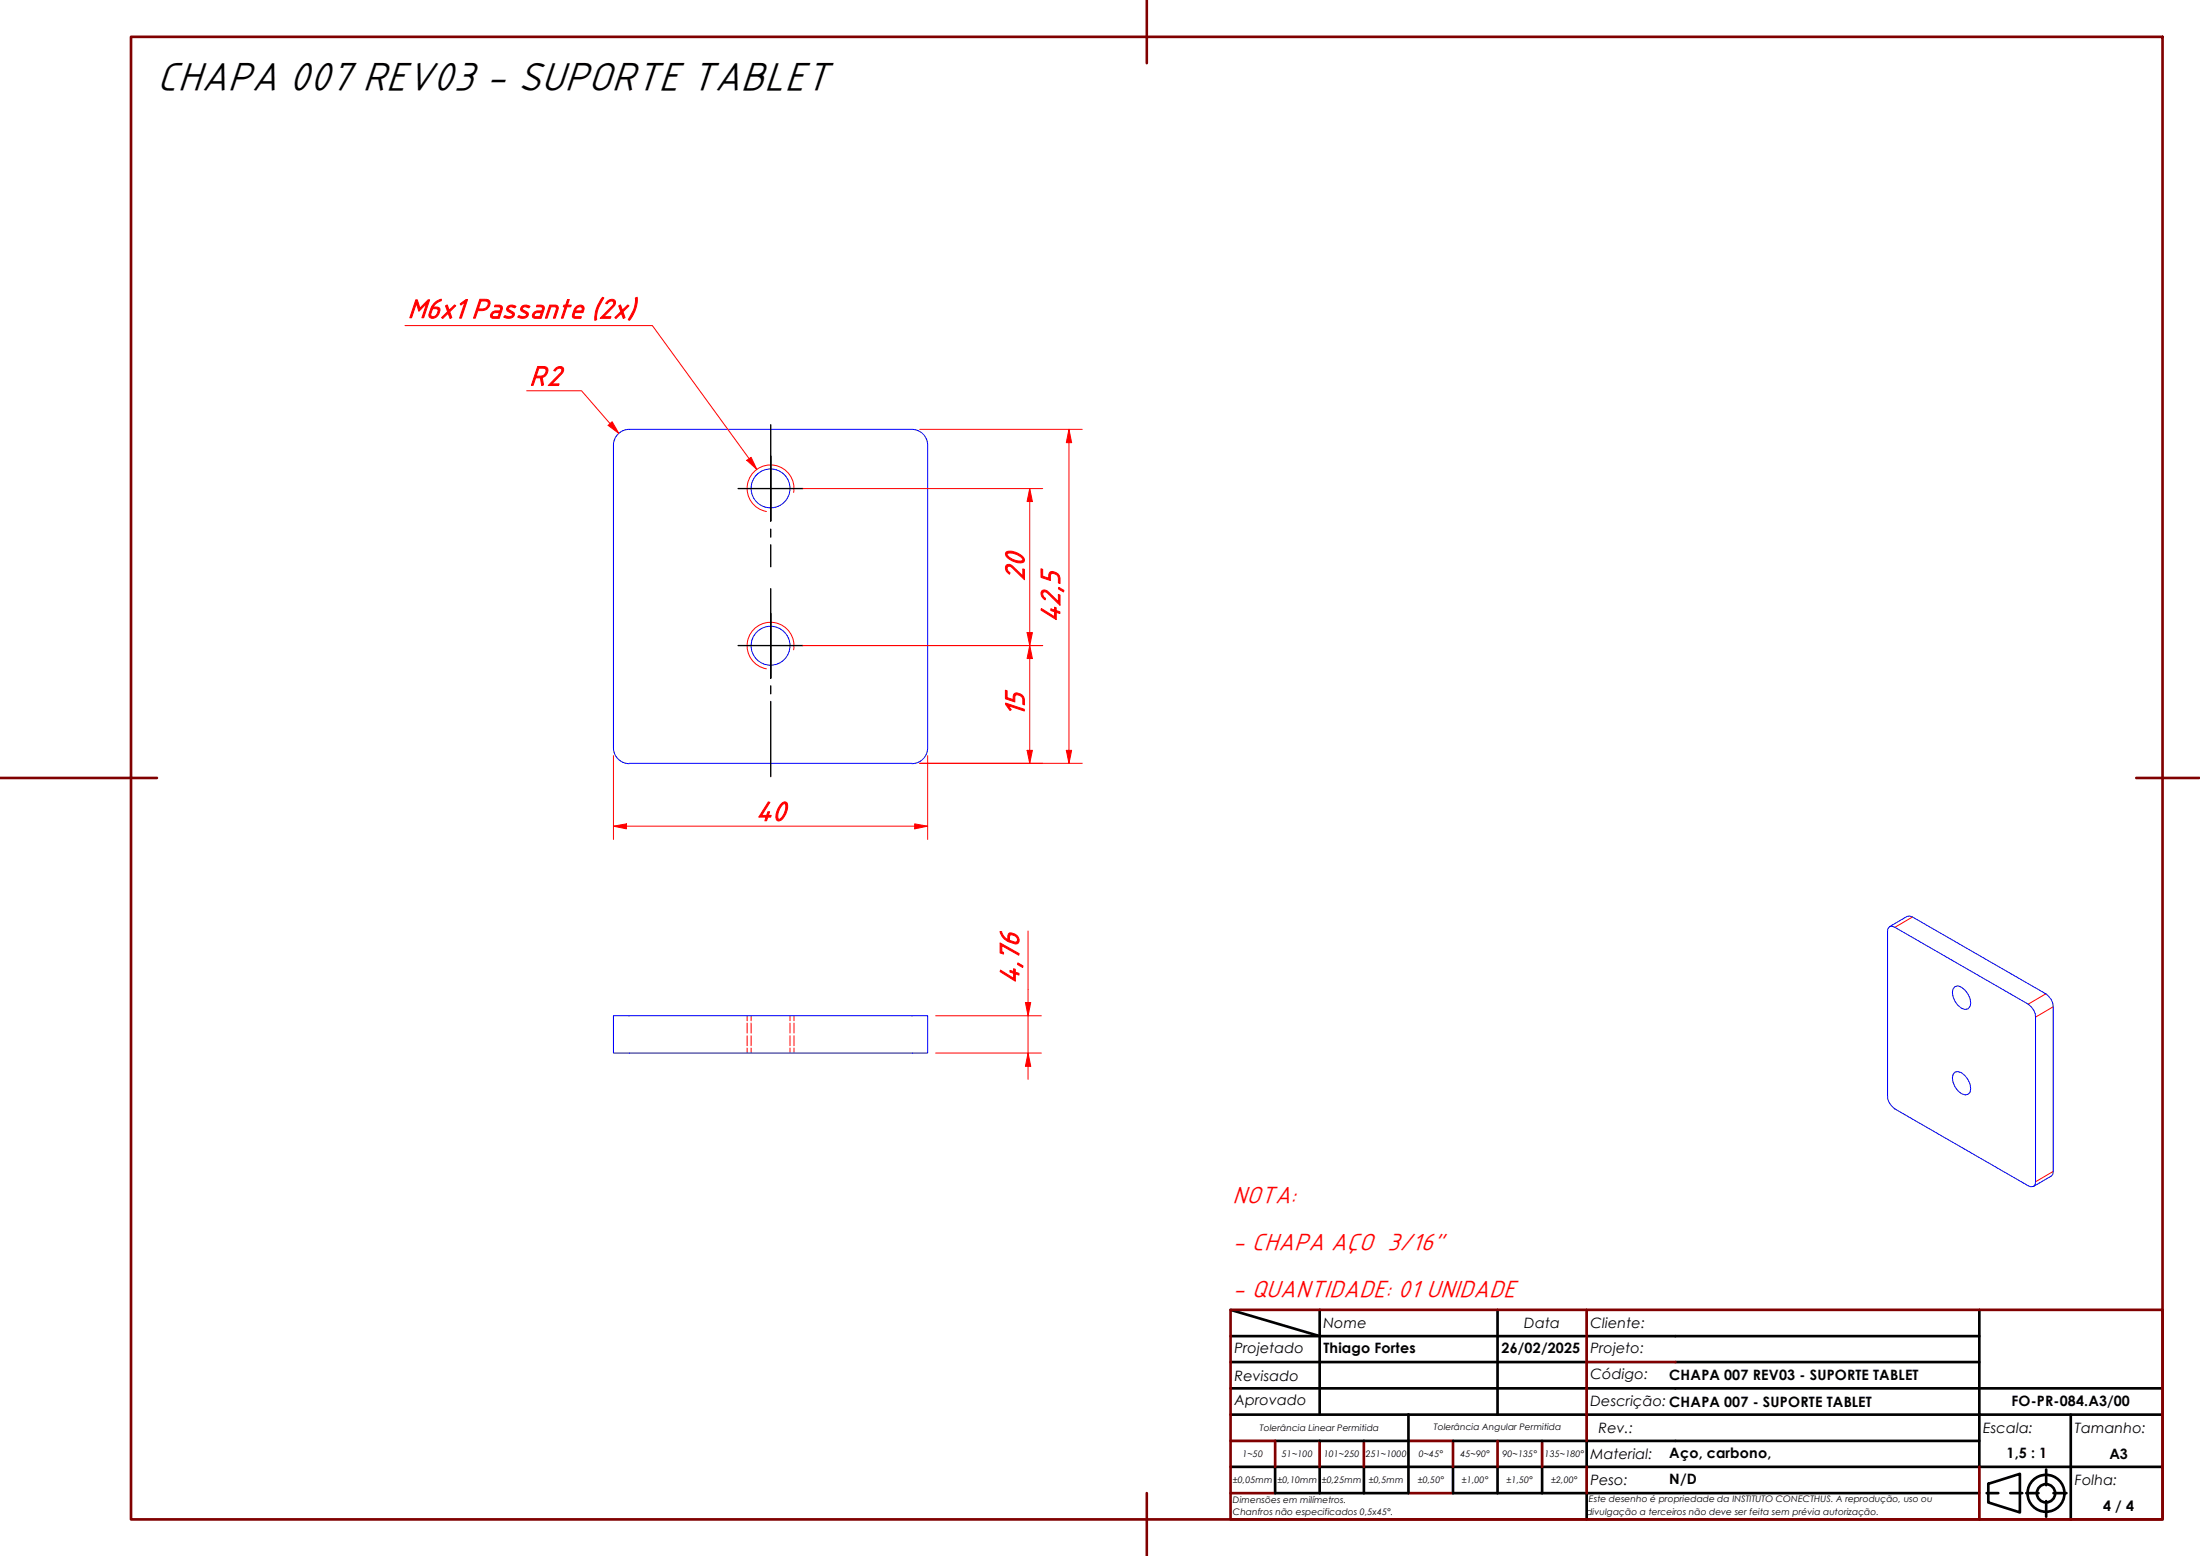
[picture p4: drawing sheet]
<svg xmlns="http://www.w3.org/2000/svg" width="420mm" height="297mm" viewBox="0 0 420 297" stroke-linecap="round" stroke-linejoin="round" font-family="sans-serif">
<!-- layer: Visible ABNT -->
<g fill="none" stroke="#00f" stroke-width=".19">
<path d="M117.2 85v57.7M120.1 82h54.1M120.2 82a3 3 0 0 0-3 3M174.1 82a3 3 0 0 1 3.1 3M177.2 85v57.7M117.2 142.8a3 3 0 0 0 3 3M120.1 145.7h54.1M177.2 142.8a3 3 0 0 1-3.1 3M360.9 176.9l.5-.1 .5 .2 25.4 14.7a3 3 0 0 1 1.4 2.5v31.4v.5l-.3 .4-.5 .1-.6-.2-25.4-14.7a3 3 0 0 1-1.4-2.5v-31.4l.1-.5zM360.9 176.9l3.3-2h.5l.6 .2 25.4 14.6a3 3 0 0 1 1.4 2.5v31.4l-.1 .6-.3 .3-3.3 2M117.2 193.9h60v7.1h-60zM373.4 188.3l.6-.1a3.5 3.5 0 0 1 2.2 3.9l-.3 .5a2.18 2.18 0 0 1-2.5-1.4 2.2 2.2 0 0 1 0-2.9z"/>
<path d="M373.4 204.6a2.22 2.22 0 0 1 2.5 1.5l.3 .8 .2 .9-.2 .7-.3 .4a2.18 2.18 0 0 1-2.5-1.4 2.2 2.2 0 0 1 0-2.9z"/>
<circle cx="147.2" cy="93.2" r="3.7"/>
<circle cx="147.2" cy="123.3" r="3.7"/>
</g>
<!-- layer: Visible Narrow ABNT -->
<path d="M151.6 94a4.5 4.5 0 0 0-3.7-5.2 4.5 4.5 0 0 0-5.1 3.7 4.5 4.5 0 0 0 3.6 5.1M151.6 124a4.5 4.5 0 0 0-3.7-5.1 4.5 4.5 0 0 0-5.1 3.6 4.5 4.5 0 0 0 3.6 5.2M365.3 175.1l-3.4 1.9M390.7 189.7l-3.4 2M392.1 192.2l-3.4 2M392.1 223.6l-3.4 2" fill="none" stroke="#f00" stroke-width=".19"/>
<!-- layer: Hidden ABNT -->
<g fill="none" stroke="#f00" stroke-width=".19">
<path d="M142.7 193.9v1M142.7 195.3v1.9M142.7 197.7v1.9M143.4 193.9v1M143.4 195.3v1.9M143.4 197.7v1.9M150.9 193.9v1M150.9 195.3v1.9M150.9 197.7v1.9M151.6 193.9v1M151.6 195.3v1.9M151.6 197.7v1.9"/>
<path d="M142.7 200.1v.9M143.4 200.1v.9M150.9 200.1v.9M151.6 200.1v.9"/>
</g>
<!-- layer: Borda A3/A4 (ABNT) -->
<g fill="none" stroke="#800000" stroke-width=".51">
<path d="M25 7h388v283.1h-388zM219 0v12.1M0 148.5h30M408 148.5h12M235 250h178v40.1h-178zM303 250v25.1M235 275.1h8.5v4.9M252 275.1v4.9M260.5 275.1v4.9M269 275.1h8.5v4.9M286 275.1v4.9M294.5 275.1v4.9"/>
<path d="M303 260h17M219 285v12M235 285h8.5M269 285h8.5M303 280v5M378 280v10.1"/>
</g>
<g fill="none" stroke="#000" stroke-width=".51">
<path d="M235 255.1h143M235 250l17 5.1M252 250v20.1M286 250v10M378 250v30M235 260h51M235 265h178M235 270.1h178M243.5 275.1h25.5M269 270.1v14.9h-25.5v-5M277.5 275.1h25.5M286 260h17"/>
<path d="M286 260v10.1M303 275.1h75M303 275.1v4.9M320 260h58M395.5 270.1v20M235 280h178M252 280v5M260.5 280v5M277.5 280v5h100.5M286 280v5M294.5 280v5M303 285v5.1"/>
<path d="M379.4 285h2.2M379.7 283.3l6.1-1.9v7.3l-6.1-1.9zM383.9 285h2.3M387 285h2.3M390.8 280.5v3M390.8 286.6v2.9M392.2 285h2.5"/>
<circle cx="390.7" cy="285.1" r="3.5"/>
<circle cx="390.7" cy="285.1" r="1.75"/>
</g>
<path d="M204.2 143.2v2.5" fill="none" stroke="#f00" stroke-width=".19"/>
<path d="M203.6 143.2h1.1l-.5 2.5z" fill="#f00"/>
<path d="M204.2 82v2.5M203.6 143.2h1.1l-.5 2.5z" fill="none" stroke="#f00" stroke-width=".19"/>
<path d="M204.2 82l.5 2.5h-1.1z" fill="#f00"/>
<path d="M175.6 82h31.1M204.2 82l.5 2.5h-1.1zM204.2 84.5v58.7M174.7 157.7h2.5M175.6 145.7h31.1" fill="none" stroke="#f00" stroke-width=".19"/>
<path d="M174.7 157.3l2.5 .4-2.5 .5z" fill="#f00"/>
<path d="M117.2 157.7h2.4M174.7 157.3l2.5 .4-2.5 .5z" fill="none" stroke="#f00" stroke-width=".19"/>
<path d="M117.2 157.7l2.4-.4v.9z" fill="#f00"/>
<path d="M196.7 123.2v2.5M117.2 157.7l2.4-.4v.9zM117.2 144.3v16M119.6 157.7h55.1M177.2 144.3v16" fill="none" stroke="#f00" stroke-width=".19"/>
<!-- layer: Marca de centro (ISO) -->
<path d="M141 93.3h12.4M147.2 81.1v12.2v-6.3M147.2 99.4v-6.1v6.2M147.2 112.4v10.8v-6.1M147.2 101v1.5M147.2 104v4.2M141 123.2h12.4M147.2 129.5v-6.3v6.3M147.2 130.9v1.5M147.2 133.9v14.4" fill="none" stroke="#000" stroke-width=".25"/>
<path d="M196.7 123.2l.5 2.5h-1z" fill="#f00"/>
<path d="M196.7 123.2l.5 2.5h-1zM196.7 143.2v2.5" fill="none" stroke="#f00" stroke-width=".19"/>
<path d="M196.2 143.2h1l-.5 2.5z" fill="#f00"/>
<path d="M153.4 123.2h45.7M196.7 120.8v2.4M196.7 125.7v17.5M175.6 145.7h23.5M196.2 143.2h1l-.5 2.5z" fill="none" stroke="#f00" stroke-width=".19"/>
<path d="M196.2 120.8h1l-.5 2.4z" fill="#f00"/>
<path d="M196.7 93.3v2.4M196.2 120.8h1l-.5 2.4z" fill="none" stroke="#f00" stroke-width=".19"/>
<path d="M196.7 93.3l.5 2.4h-1z" fill="#f00"/>
<path d="M116.5 80.9l1.7 1.8M153.4 93.3h45.7M196.7 93.3l.5 2.4h-1zM196.7 95.7v25.1M153.4 123.2h45.7" fill="none" stroke="#f00" stroke-width=".19"/>
<path d="M116.1 81.2l.8-.7 1.3 2.2z" fill="#f00"/>
<path d="M100.6 74.6h10.5l5.4 6.3M116.1 81.2l.8-.7 1.3 2.2z" fill="none" stroke="#f00" stroke-width=".19"/>
<path d="M143.1 87.6l1.4 2" fill="none" stroke="#f00" stroke-width=".19"/>
<path d="M142.6 87.9l.8-.6 1.1 2.3z" fill="#f00"/>
<path d="M77.3 62.2h47.3l18.5 25.4M142.6 87.9l.8-.6 1.1 2.3z" fill="none" stroke="#f00" stroke-width=".19"/>
<path d="M196.3 201v2.6" fill="none" stroke="#f00" stroke-width=".19"/>
<path d="M196.3 201l.5 2.6h-1z" fill="#f00"/>
<path d="M196.3 191.4v2.5M196.3 201l.5 2.6h-1z" fill="none" stroke="#f00" stroke-width=".19"/>
<path d="M195.8 191.4h1l-.5 2.5z" fill="#f00"/>
<path d="M196.3 177.7v13.7M178.7 193.9h20.2M195.8 191.4h1l-.5 2.5zM196.3 193.9v7.1M178.7 201h20.2M196.3 203.6v2.4" fill="none" stroke="#f00" stroke-width=".19"/>
<text font-size="8.2" x="30" y="17.3">CHAPA 007 REV03 - SUPORTE TABLET</text>
<g font-size="5.6" fill="#f00">
<text x="77.9" y="60.7">M6x1 Passante (2x)</text>
<text x="101.1" y="73.5">R2</text>
<text x="195.6" y="110.9" transform="rotate(-90 195.6 110.9)">20</text>
<text x="202.4" y="118.9" transform="rotate(-90 202.4 118.9)">42,5</text>
<text x="195.6" y="136.9" transform="rotate(-90 195.6 136.9)">15</text>
<text x="144.3" y="156.6">40</text>
<text x="194.6" y="187.9" transform="rotate(-90 194.6 187.9)">4,76</text>
</g>
<g font-size="4.9" fill="#f00">
<text x="235.4" y="229.7">NOTA:</text>
<text x="235.4" y="238.6">- CHAPA AÇO 3/16&quot;</text>
<text x="235.4" y="247.6">- QUANTIDADE: 01 UNIDADE</text>
</g>
<g font-size="2.7">
<text x="252.8" y="253.5">Nome</text>
<text x="291.1" y="253.5">Data</text>
<text x="303.8" y="253.5">Cliente:</text>
<text x="235.8" y="258.3">Projetado</text>
<text x="235.8" y="263.6">Revisado</text>
<text x="252.8" y="258.3">Thiago Fortes</text>
<text x="286.8" y="258.4">26/02/2025</text>
<text x="303.8" y="263.3">Código:</text>
<text x="303.8" y="258.3">Projeto:</text>
<text x="318.8" y="263.5">CHAPA 007 REV03 - SUPORTE TABLET</text>
<text x="235.8" y="268.3">Aprovado</text>
<text x="303.8" y="268.3">Descrição: CHAPA 007 - SUPORTE TABLET</text>
<text x="384.2" y="268.4">FO-PR-084.A3/00</text>
<text x="305.3" y="273.5">Rev.:</text>
<text x="378.8" y="273.5">Escala:</text>
<text x="396.2" y="273.5">Tamanho:</text>
<text x="303.8" y="278.6">Material:</text>
<text x="318.8" y="278.3">Aço, carbono,</text>
<text x="383.2" y="278.4">1,5 : 1</text>
<text x="402.8" y="278.6">A3</text>
<text x="303.8" y="283.5">Peso:</text>
<text x="318.8" y="283.4">N/D</text>
<text x="396.2" y="283.6">Folha:</text>
<text x="401.6" y="288.4">4 / 4</text>
</g>
<g font-size="1.7">
<text x="240.6" y="273.2">Tolerância Linear Permitida</text>
<text x="273.8" y="273">Tolerância Angular Permitida</text>
<text x="237.3" y="278.2">1~50</text>
<text x="244.8" y="278.2">51~100</text>
<text x="252.9" y="278.2">101~250</text>
<text x="260.9" y="278.2">251~1000</text>
<text x="271" y="278.2">0~45°</text>
<text x="279" y="278.2">45~90°</text>
<text x="287" y="278.2">90~135°</text>
<text x="295" y="278.2">135~180°</text>
<text x="235.5" y="286.9">Dimensões em milímetros.</text>
<text x="235.5" y="283.1">±0,05mm</text>
<text x="244" y="283.1">±0,10mm</text>
<text x="252.5" y="283.1">±0,25mm</text>
<text x="261.4" y="283.1">±0,5mm</text>
<text x="270.8" y="283.1">±0,50°</text>
<text x="279.2" y="283.1">±1,00°</text>
<text x="287.7" y="283.1">±1,50°</text>
<text x="296.2" y="283.1">±2,00°</text>
<text x="303.5" y="286.8">Este desenho é propriedade da INSTITUTO CONECTHUS. A reprodução, uso ou</text>
<text x="235.5" y="289.2">Chanfros não especificados 0,5x45°.</text>
<text x="303" y="289.2">divulgação a terceiros não deve ser feita sem prévia autorização.</text>
</g>
</svg>
